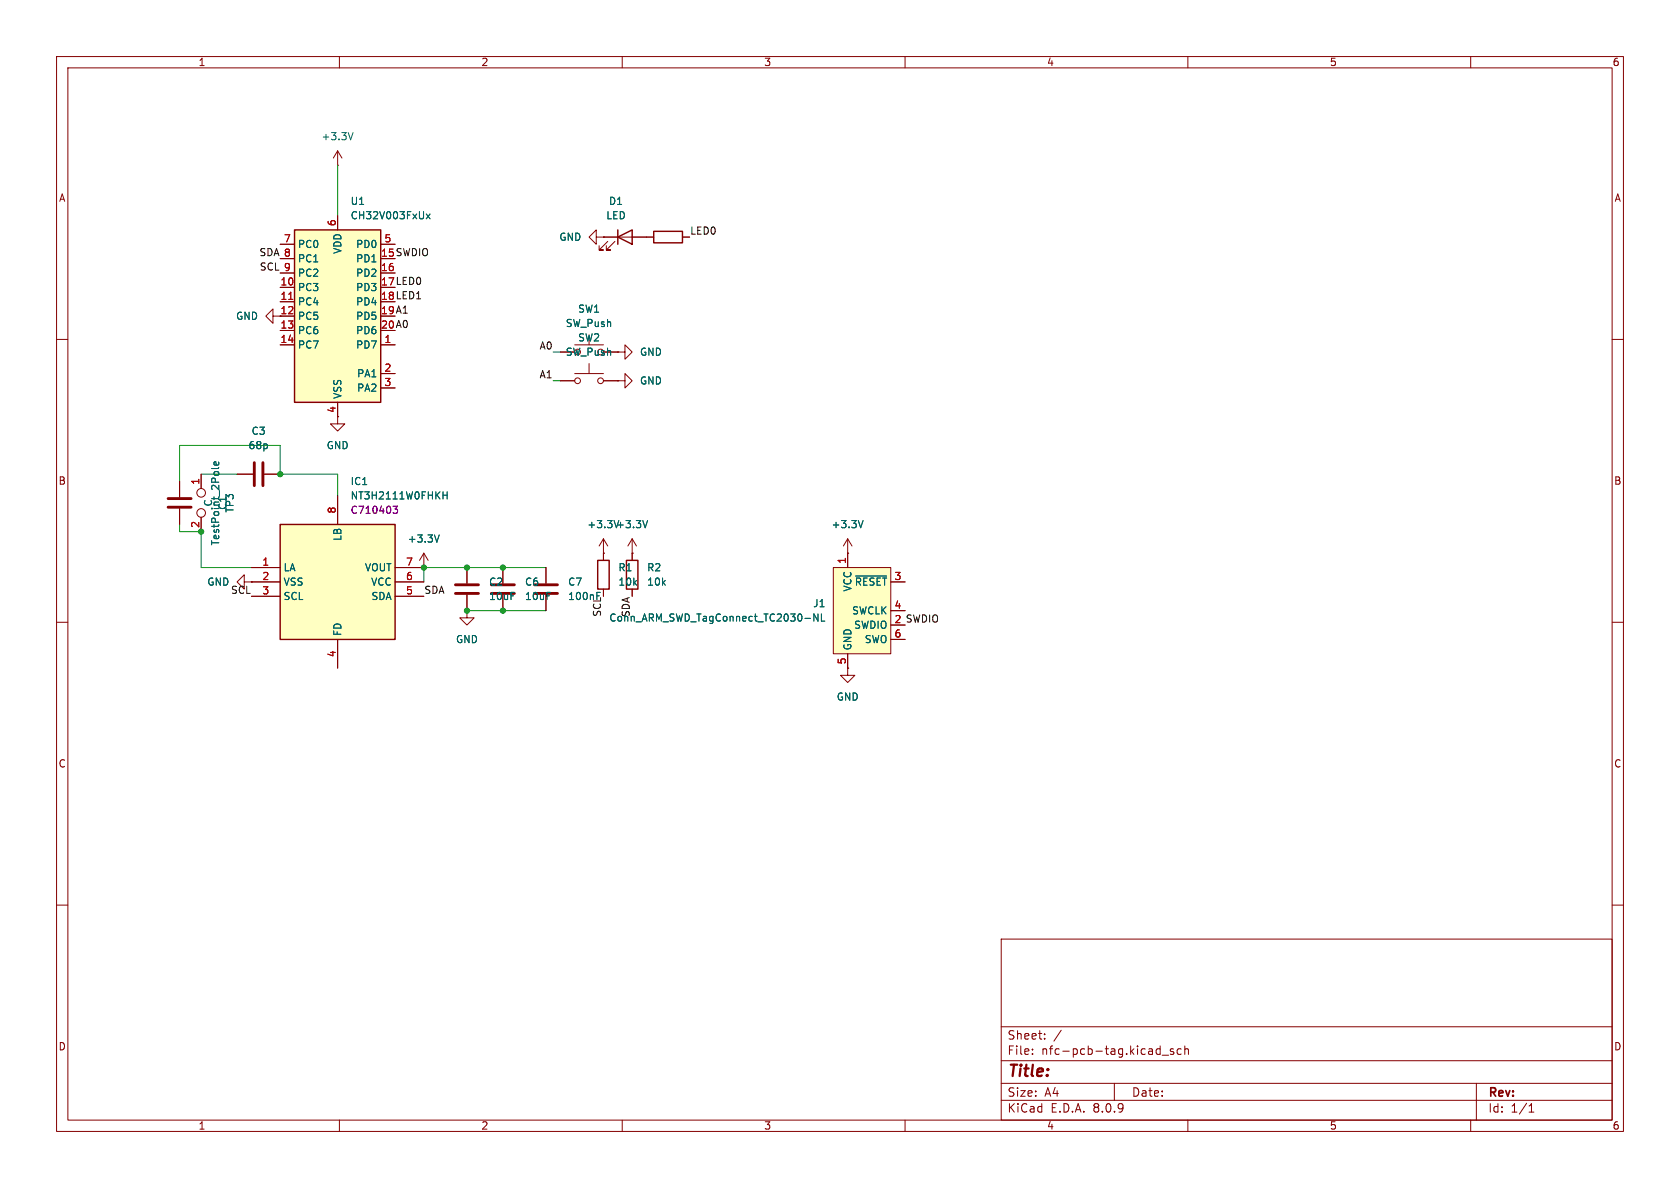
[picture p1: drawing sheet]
<svg xmlns="http://www.w3.org/2000/svg" width="297mm" height="210mm" viewBox="0 0 297 210" stroke-linecap="round" stroke-linejoin="round" font-family="sans-serif">
<g fill="none" stroke="#840000" stroke-width=".18">
<path d="M10 10h277v190h-277zM12 12h273v186h-273zM60 10v2M110 10v2M160 10v2M210 10v2M260 10v2M10 60h2M285 60h2M111.8 97.8h.1M111.8 95.3l-.8 1.2M111.8 95.3v2.5"/>
<path d="M111.8 95.3l.7 1.2M10 110h2M285 110h2M10 160h2M177 166h108v32h-108zM285 160h2M60 198v2M110 198v2M160 198v2M177 194.5h108M177 191.5h108M177 187.5h108"/>
<path d="M177 181.5h108M182.5 186.3v.1M182.5 185.5v.1M184.7 183.6v.1M184.7 182.8v.1M187.6 182.1l-1.3 2M197 191.5v3M205 185.4l.1 .1M205.1 184.9v1.5M205.1 186.3l-.1 .1M205.5 186.5h1.1M207.5 185.5l-.4-.1-.2 .2 .1 .2 .5 .2v.3h-.6"/>
<path d="M208.8 185.5l-.4-.1-.3 .3v.4l.1 .2h.6M209.5 185.5l.2-.1 .3 .1 .1 .9M209.5 184.9v1.5M210 198v2M260 198v2M261 191.5v6.5M270.3 196.6h.9M270.3 195.5l.4-.4v1.5"/>
</g>
<path d="M114.5 92l-.4 1.3" fill="none" stroke="#006464" stroke-width=".18"/>
<path d="M49.5 92.7h20.3v20.3h-20.3z" fill="#ffffc2"/>
<path d="M49.5 92.7h20.3v20.3h-20.3zM105.7 99.1h2v5h-2zM110.7 99.1h2.1v5h-2.1z" fill="none" stroke="#840000" stroke-width=".25"/>
<g fill="none" stroke="#840000" stroke-width=".18">
<path d="M59.7 29.2h.1M59.7 26.7v2.5M59.7 26.7l-.8 1.2M59.7 26.7l.8 1.2M48.3 55.9v-1.3l-1.3 1.3 1.3 1.3v-1.3h1.2M59.7 87.6v5.1M74.9 97.8l-.7 1.3M74.9 97.8v2.5M74.9 97.8l.8 1.3M106.7 97.8h.1M106.7 95.3l-.8 1.2M106.7 95.3v3.8"/>
<path d="M106.7 95.3l.7 1.2M111.8 97.8v1.3M149.9 97.8h.1M149.9 95.3l-.8 1.2M149.9 95.3v2.5M149.9 95.3l.7 1.2M43.2 102.9v-1.3l-1.3 1.3 1.3 1.2v-1.2h1.2M44.4 102.9h.1M44.4 100.3h5.1M44.4 102.9h5.1M44.4 105.4h5.1M59.7 113v5.1"/>
<path d="M69.8 100.3h5.1M69.8 102.9h5.1M69.8 105.4h5.1M74.9 100.3h.1M96.5 100.3v2.8M96.5 105.2v2.8M106.7 104.1v1.3M111.8 104.1v1.3M149.9 118.1v1.3h1.2l-1.2 1.3-1.3-1.3h1.3M149.9 118.1h.1"/>
</g>
<path d="M62.4 23.4l-.4 1.3M77.7 94.6l-.5 1.2M78.3 87.5h.7M79 86.9v1.3M152.6 92l-.4 1.3M105.5 104.7h.6" fill="none" stroke="#006464" stroke-width=".18"/>
<path d="M69.5 89.5h.8l-.4 .5 .3 .1v.5l-.2 .1h-.4" fill="none" stroke="#840084" stroke-width=".18"/>
<path d="M94.5 104.9h4.1M94.5 103.4h4.1" fill="none" stroke="#840000" stroke-width=".51"/>
<path d="M147.3 100.3h10.2v15.3h-10.2z" fill="#ffffc2"/>
<g fill="none" stroke="#840000" stroke-width=".18">
<path d="M105.4 41.9v-1.3l-1.3 1.3 1.3 1.3v-1.3h1.3M106.7 41.9h.1M106.7 41.9h8.9M107.4 42.7l-1.5 1.5h.8h-.8v-.8M108.7 42.7l-1.5 1.5h.7h-.7v-.8M120.6 41.9h1.3M99.1 62.2h2.5M99.1 67.3h2.5M101.6 61h5.1M101.6 66h5.1M104.1 64.3v1.7M106.7 62.2h2.5"/>
<path d="M106.7 67.3h2.5M109.2 62.2h1.3v-1.2l1.3 1.2-1.3 1.3v-1.3M109.2 62.2h.1M109.2 67.3h1.3v-1.3l1.3 1.3-1.3 1.3v-1.3M109.2 67.3h.1M149.9 97.8v2.5M82.5 108v1.2h1.3l-1.3 1.3-1.2-1.3h1.2M82.5 108h.1M147.3 100.3h10.2v15.3h-10.2zM149.9 115.6v2.5M157.5 102.9h2.5M157.5 108h2.5"/>
<path d="M157.5 113h2.5"/>
<circle cx="102.1" cy="67.3" r=".51"/>
<circle cx="106.2" cy="67.3" r=".51"/>
</g>
<path d="M142.3 109.3h1M144.6 108.5v1.3l-.7-1.3v1.3M145.2 108.5v1.3h.6M151.3 101.8h5.4" fill="none" stroke="#006464" stroke-width=".18"/>
<path d="M109.2 41.9l2.6-1.3v2.6zM109.2 40.6v2.6M115.6 40.9h5v2h-5z" fill="none" stroke="#840000" stroke-width=".25"/>
<path d="M52.1 40.6h15.2v30.5h-15.2z" fill="#ffffc2"/>
<path d="M52.1 40.6h15.2v30.5h-15.2z" fill="none" stroke="#840000" stroke-width=".25"/>
<g fill="none" stroke="#840000" stroke-width=".18">
<path d="M59.7 38.1v2.5M49.5 50.8h2.6M49.5 53.3h2.6M49.5 55.9h2.6M49.5 58.4h2.6M49.5 48.3h2.6M49.5 43.2h2.6M49.5 45.7h2.6M67.3 48.3h2.5M67.3 43.2h2.5M106.7 41.9h.1M106.7 41.9h2.5"/>
<path d="M111.8 41.9h3.8M120.6 41.9h1.3M49.5 61h2.6M59.7 71.1v3.8h1.3l-1.3 1.3-1.3-1.3h1.3M67.3 61h2.5M67.3 66h2.5M67.3 68.6h2.5M99.1 62.2h2.5M99.1 67.3h2.5M106.7 62.2h2.5M106.7 67.3h2.5M109.2 62.2h.1"/>
<path d="M109.2 67.3h.1M31.7 85.1v2.8M31.7 89.9v2.8M35.6 83.8v2.6M35.6 91.4v2.6M41.9 83.8h2.8M46.7 83.8h2.8M59.7 87.6v5.1M106.7 97.8h.1M106.7 97.8v1.3M111.8 97.8h.1M111.8 97.8v1.3"/>
<path d="M149.9 97.8h.1M149.9 97.8v2.5M44.4 102.9h.1M44.4 100.3h5.1M44.4 102.9h5.1M44.4 105.4h5.1M59.7 113v5.1M69.8 100.3h5.1M69.8 102.9h5.1M69.8 105.4h5.1M74.9 100.3h.1M82.5 108h.1"/>
<path d="M82.5 100.3v2.8M82.5 105.2v2.8M88.9 100.3v2.8M88.9 105.2v2.8M96.5 100.3v2.8M96.5 105.2v2.8M106.7 104.1v1.3M111.8 104.1v1.3M149.9 118.1h.1M149.9 115.6v2.5M157.5 102.9h2.5M157.5 108h2.5"/>
<path d="M157.5 113h2.5"/>
<circle cx="35.6" cy="87.1" r=".76"/>
<circle cx="35.6" cy="90.7" r=".76"/>
</g>
<path d="M51 52.9h.8" fill="none" stroke="#a90000" stroke-width=".18"/>
<g fill="none" stroke="#006464" stroke-width=".18">
<path d="M75.4 37.8l.6 .9M76 37.8l-.6 .9M38.6 81.7l.1 .3-.2 .2h-.6v-.5l.2-.1 .2 .6M38.7 82.6l-.2 .2h-1.1M77.7 94.6l-.5 1.2M78.3 87.5h.7M79 86.9v1.3M114.5 92l-.4 1.3M152.6 92l-.4 1.3M105.5 104.7h.6M142.3 109.3h1M144.6 108.5v1.3l-.7-1.3v1.3"/>
<path d="M145.2 108.5v1.3h.6M151.3 101.8h5.4"/>
</g>
<path d="M29.7 89.7h4.1M29.7 88.1h4.1M45 81.8v4.1M46.5 81.8v4.1M80.5 104.9h4.1M80.5 103.4h4.1M86.9 104.9h4M86.9 103.4h4" fill="none" stroke="#840000" stroke-width=".51"/>
<path d="M59.7 29.2v8.9M97.8 62.2h1.3M97.8 67.3h1.3M31.7 85.1v-6.4h17.8v5.1h10.2v3.8M31.7 92.7v1.3h3.9v6.3h8.8M35.6 83.8h6.3M82.5 108h14M96.5 100.3h-21.6v2.6" fill="none" stroke="#009600" stroke-width=".18"/>
<path d="M69.5 89.5h.8l-.4 .5 .3 .1v.5l-.2 .1h-.4" fill="none" stroke="#840084" stroke-width=".18"/>
<g fill="#009600" stroke="#009600" stroke-width=".18">
<circle cx="35.6" cy="94" r=".46"/>
<circle cx="82.5" cy="100.3" r=".46"/>
<circle cx="88.9" cy="100.3" r=".46"/>
<circle cx="49.5" cy="83.8" r=".46"/>
<circle cx="82.5" cy="108" r=".46"/>
<circle cx="74.9" cy="100.3" r=".46"/>
<circle cx="88.9" cy="108" r=".46"/>
</g>
<text font-size="2.8" fill="#840000" x="178" y="190.9">Title:</text>
<g font-size="2.1" fill="#840000">
<text x="178" y="184">Sheet:</text>
<text x="178" y="186.7">File:</text>
<text x="184.1" y="186.7">nfc-pcb-tag.kicad_sch</text>
<text x="178" y="196.9">KiCad</text>
<text x="178" y="194.1">Size:</text>
<text x="184.7" y="194.1">A4</text>
<text x="185.7" y="196.9">E.D.A.</text>
<text x="193.3" y="196.9">8.0.9</text>
<text x="200" y="194.1">Date:</text>
<text x="263" y="194.3">Rev:</text>
<text x="263" y="196.9">Id:</text>
<text x="267.1" y="196.9">1/1</text>
</g>
<g font-size="1.8" fill="#840000">
<text x="35" y="11.9">1</text>
<text x="85" y="11.9">2</text>
<text x="135" y="11.9">3</text>
<text x="185" y="11.9">4</text>
<text x="235" y="11.9">5</text>
<text x="285" y="11.9">6</text>
<text x="10.3" y="35.9">A</text>
<text x="285.3" y="35.9">A</text>
<text x="67.3" y="45.5">15 SWDIO</text>
<text x="67.3" y="50.5">17 LED0</text>
<text x="67.3" y="53.1">18 LED1</text>
<text x="49.5" y="55.6">12</text>
<text x="67.3" y="55.6">19 A1</text>
<text x="67.3" y="58.2">20 A0</text>
<text x="59.4" y="73.1" transform="rotate(-90 59.4 73.1)">4</text>
<text x="10.3" y="85.9">B</text>
<text x="285.3" y="85.9">B</text>
<text x="158" y="110.2">2 SWDIO</text>
<text x="10.3" y="135.9">C</text>
<text x="285.3" y="135.9">C</text>
<text x="10.3" y="185.9">D</text>
<text x="285.3" y="185.9">D</text>
<text x="35" y="199.9">1</text>
<text x="85" y="199.9">2</text>
<text x="135" y="199.9">3</text>
<text x="185" y="199.9">4</text>
<text x="235" y="199.9">5</text>
<text x="285" y="199.9">6</text>
</g>
<g font-size="1.8" fill="#006464">
<text x="56.7" y="25">+3.3V</text>
<text x="61.9" y="39">CH32V003FxUx</text>
<text x="61.9" y="36.4">U1</text>
<text x="107.1" y="39">LED</text>
<text x="107.6" y="36.4">D1</text>
<text x="52.6" y="44">PC0</text>
<text x="52.6" y="46.6">PC1</text>
<text x="60.6" y="45" transform="rotate(-90 60.6 45)">VDD</text>
<text x="62.8" y="46.6">PD1</text>
<text x="62.8" y="44">PD0</text>
<text x="98.8" y="42.8">GND</text>
<text x="52.6" y="51.7">PC3</text>
<text x="52.6" y="49.1">PC2</text>
<text x="62.8" y="49.1">PD2</text>
<text x="62.8" y="51.7">PD3</text>
<text x="41.6" y="56.7">GND</text>
<text x="52.6" y="54.2">PC4</text>
<text x="52.6" y="56.7">PC5</text>
<text x="52.6" y="59.3">PC6</text>
<text x="62.8" y="54.2">PD4</text>
<text x="62.8" y="56.7">PD5</text>
<text x="62.8" y="59.3">PD6</text>
<text x="99.9" y="58">SW_Push</text>
<text x="102.1" y="55.5">SW1</text>
<text x="52.6" y="61.8">PC7</text>
<text x="62.8" y="61.8">PD7</text>
<text x="99.9" y="63.1">SW_Push</text>
<text x="102.1" y="60.6">SW2</text>
<text x="113" y="63.1">GND</text>
<text x="60.6" y="70.6" transform="rotate(-90 60.6 70.6)">VSS</text>
<text x="63" y="66.9">PA1</text>
<text x="63" y="69.4">PA2</text>
<text x="113" y="68.2">GND</text>
<text x="44.4" y="77.1">C3</text>
<text x="43.8" y="79.6">68p</text>
<text x="57.7" y="79.6">GND</text>
<text x="37.7" y="89.6" transform="rotate(-90 37.7 89.6)">C</text>
<text x="61.9" y="86">IC1</text>
<text x="61.9" y="88.5">NT3H2111W0FHKH</text>
<text x="40.2" y="90.2" transform="rotate(-90 40.2 90.2)">C1</text>
<text x="41.5" y="90.7" transform="rotate(-90 41.5 90.7)">TP3</text>
<text x="60.6" y="95.7" transform="rotate(-90 60.6 95.7)">LB</text>
<text x="103.7" y="93.6">+3.3V +3.3V</text>
<text x="146.9" y="93.6">+3.3V</text>
<text x="39" y="96.5" transform="rotate(-90 39 96.5)">TestPoint_2Pole</text>
<text x="50" y="101.2">LA</text>
<text x="64.4" y="101.2">VOUT</text>
<text x="72" y="96.1">+3.3V</text>
<text x="109.2" y="101.2">R1</text>
<text x="114.3" y="101.2">R2</text>
<text x="36.6" y="103.7">GND</text>
<text x="50" y="103.7">VSS</text>
<text x="50" y="106.3">SCL</text>
<text x="65.5" y="103.7">VCC</text>
<text x="65.6" y="106.3">SDA</text>
<text x="86.4" y="103.7">C2</text>
<text x="86.4" y="106.3">10uF</text>
<text x="92.7" y="103.7">C6</text>
<text x="92.7" y="106.3">10uF</text>
<text x="100.3" y="103.7">C7</text>
<text x="100.3" y="106.3">100nF</text>
<text x="109.2" y="103.7">10k</text>
<text x="114.3" y="103.7">10k</text>
<text x="143.7" y="107.5">J1</text>
<text x="150.7" y="104.7" transform="rotate(-90 150.7 104.7)">VCC</text>
<text x="151" y="103.7">~{RESET}</text>
<text x="60.6" y="112.5" transform="rotate(-90 60.6 112.5)">FD</text>
<text x="80.5" y="113.9">GND</text>
<text x="106.3" y="109.1" transform="rotate(-90 106.3 109.1)">SCL</text>
<text x="107.6" y="110.1">Conn_ARM_SWD_TagConnect_TC2030-NL</text>
<text x="111.4" y="109.2" transform="rotate(-90 111.4 109.2)">SDA</text>
<text x="150.5" y="108.8">SWCLK</text>
<text x="150.9" y="111.4">SWDIO</text>
<text x="152.8" y="113.9">SWO</text>
<text x="150.7" y="115.1" transform="rotate(-90 150.7 115.1)">GND</text>
<text x="147.8" y="124.1">GND</text>
</g>
<g font-size="1.8" fill="#a90000">
<text x="59.4" y="40.1" transform="rotate(-90 59.4 40.1)">6</text>
<text x="50.1" y="42.9">7</text>
<text x="50.1" y="45.5">8</text>
<text x="67.3" y="45.5">15</text>
<text x="67.9" y="42.9">5</text>
<text x="49.5" y="50.5">10</text>
<text x="49.5" y="53.1">11</text>
<text x="50.1" y="48">9</text>
<text x="67.3" y="48">16</text>
<text x="67.3" y="50.5">17</text>
<text x="67.3" y="53.1">18</text>
<text x="49.5" y="58.2">13</text>
<text x="67.3" y="55.6">19</text>
<text x="67.3" y="58.2">20</text>
<text x="49.5" y="60.7">14</text>
<text x="67.9" y="60.7">1</text>
<text x="67.9" y="65.8">2</text>
<text x="67.9" y="68.3">3</text>
<text x="35.3" y="85.8" transform="rotate(-90 35.3 85.8)">1</text>
<text x="35.3" y="93.4" transform="rotate(-90 35.3 93.4)">2</text>
<text x="59.4" y="90.9" transform="rotate(-90 59.4 90.9)">8</text>
<text x="46.3" y="100.1">1</text>
<text x="71.7" y="100.1">7</text>
<text x="149.6" y="99.8" transform="rotate(-90 149.6 99.8)">1</text>
<text x="46.3" y="102.6">2</text>
<text x="46.3" y="105.2">3</text>
<text x="71.7" y="105.2">5</text>
<text x="71.7" y="102.6">6</text>
<text x="158" y="102.6">3</text>
<text x="158" y="107.7">4</text>
<text x="158" y="112.8">6</text>
<text x="158" y="110.2">2</text>
<text x="59.4" y="116.3" transform="rotate(-90 59.4 116.3)">4</text>
<text x="149.6" y="117.5" transform="rotate(-90 149.6 117.5)">5</text>
</g>
<g font-size="1.8" fill="#0f0f0f">
<text x="121.9" y="41.6">LED0</text>
<text x="45.8" y="45.4">SDA 8</text>
<text x="45.8" y="47.9">SCL 9</text>
<text x="95.3" y="61.9">A0</text>
<text x="95.3" y="67">A1</text>
<text x="40.7" y="105.1">SCL</text>
<text x="74.9" y="105.1">SDA</text>
</g>
<text font-size="1.8" fill="#840084" x="61.9" y="91">C710403</text>
</svg>
